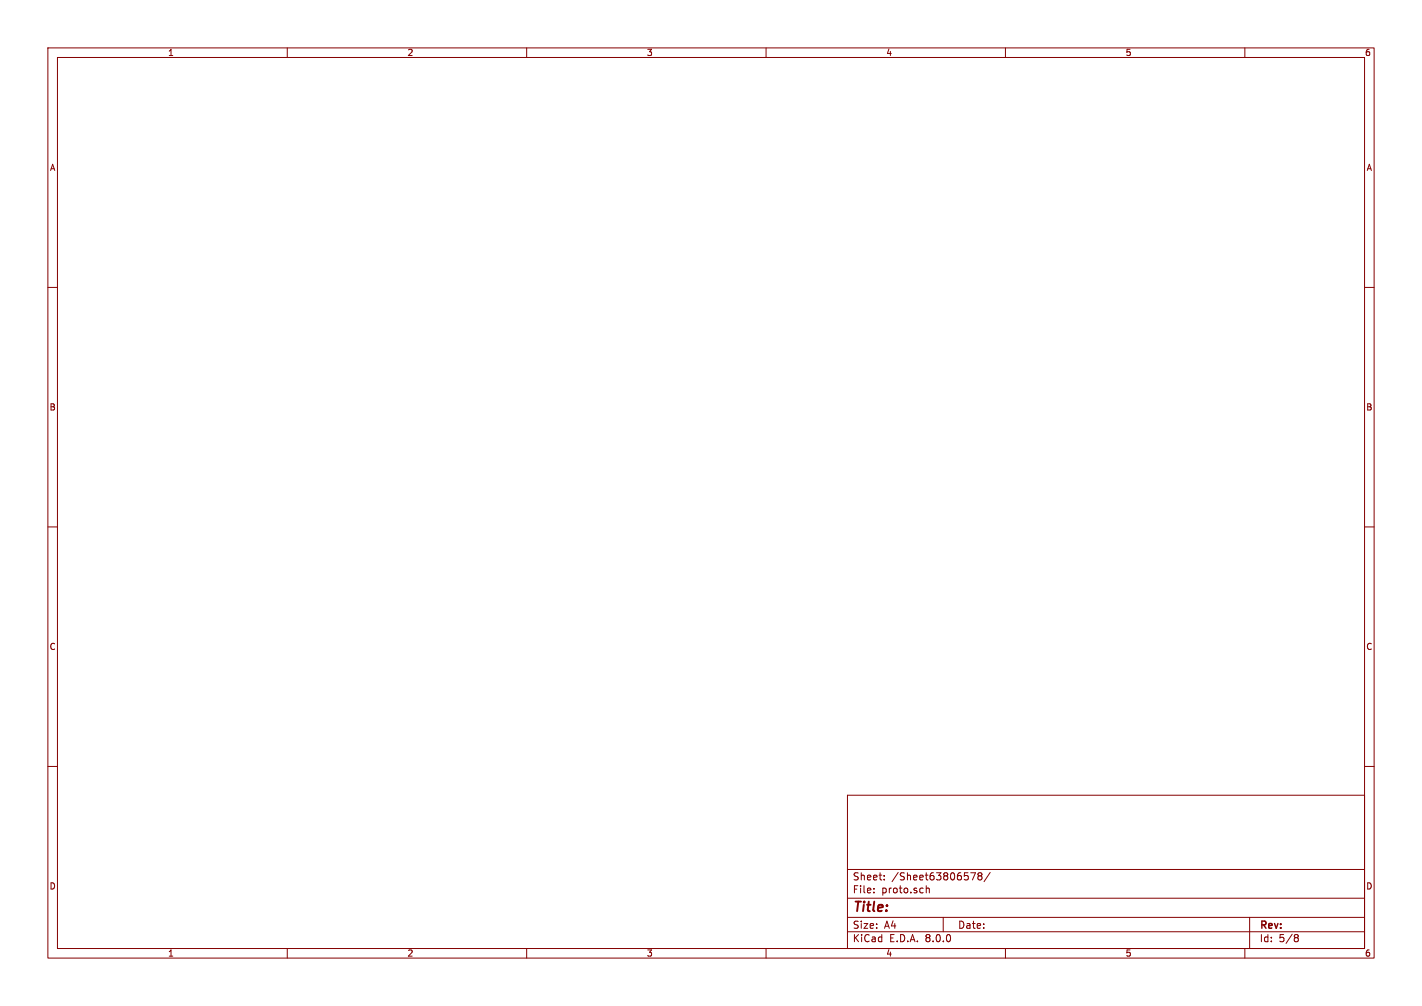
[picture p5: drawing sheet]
<svg xmlns="http://www.w3.org/2000/svg" width="297mm" height="210mm" viewBox="0 0 297 210" stroke-linecap="round" stroke-linejoin="round" font-family="sans-serif">
<g fill="none" stroke="#840000" stroke-width=".21">
<path d="M10 10h277v190h-277zM12 12h273v186h-273zM60 10v2M110 10v2M160 10v2M210 10v2M260 10v2M10 60h2M285 60h2M10 110h2M285 110h2M10 160h2"/>
<path d="M285 160h2M177 166h108v32h-108zM60 198v2M110 198v2M160 198v2M177 194.5h108M177 191.5h108M177 187.5h108M177 181.5h108M182.5 186.3v.1M182.5 185.5v.1M184.7 183.6v.1"/>
<path d="M184.7 182.8v.1M193.5 184.9v1.5M193.5 185.5l.2-.1 .3 .1 .1 .9M197 191.5v3M202.7 182.2h1l-.6 1.5M204.5 182.8l-.3-.2 .3-.4 .5 .1 .1 .2-.3 .3M204.5 182.8l-.3 .3 .1 .5 .2 .1 .5-.1 .1-.2-.1-.4-.2-.2M204.5 182.8h.3M206.8 182.1l-1.3 2M210 198v2M260 198v2M261 191.5v6.5"/>
<path d="M270.6 195.1h.3l.3 .3-.3 .3M270.6 195.7h.3M270.9 195.7l.2 .2 .1 .4-.3 .3h-.3"/>
</g>
<text font-size="2.8" fill="#840000" x="178" y="190.9">Title:</text>
<g font-size="2.1" fill="#840000">
<text x="178" y="184">Sheet:</text>
<text x="186.2" y="184">/Sheet63806578/</text>
<text x="178" y="186.7">File:</text>
<text x="184.1" y="186.7">proto.sch</text>
<text x="178" y="196.9">KiCad</text>
<text x="178" y="194.1">Size:</text>
<text x="184.7" y="194.1">A4</text>
<text x="185.7" y="196.9">E.D.A.</text>
<text x="193.3" y="196.9">8.0.0</text>
<text x="200" y="194.1">Date:</text>
<text x="263" y="194.3">Rev:</text>
<text x="263" y="196.9">Id:</text>
<text x="267.1" y="196.9">5/8</text>
</g>
<g font-size="1.8" fill="#840000">
<text x="35" y="11.9">1</text>
<text x="85" y="11.9">2</text>
<text x="135" y="11.9">3</text>
<text x="185" y="11.9">4</text>
<text x="235" y="11.9">5</text>
<text x="285" y="11.9">6</text>
<text x="10.3" y="35.9">A</text>
<text x="285.3" y="35.9">A</text>
<text x="10.3" y="85.9">B</text>
<text x="285.3" y="85.9">B</text>
<text x="10.3" y="135.9">C</text>
<text x="285.3" y="135.9">C</text>
<text x="10.3" y="185.9">D</text>
<text x="285.3" y="185.9">D</text>
<text x="35" y="199.9">1</text>
<text x="85" y="199.9">2</text>
<text x="135" y="199.9">3</text>
<text x="185" y="199.9">4</text>
<text x="235" y="199.9">5</text>
<text x="285" y="199.9">6</text>
</g>
</svg>
